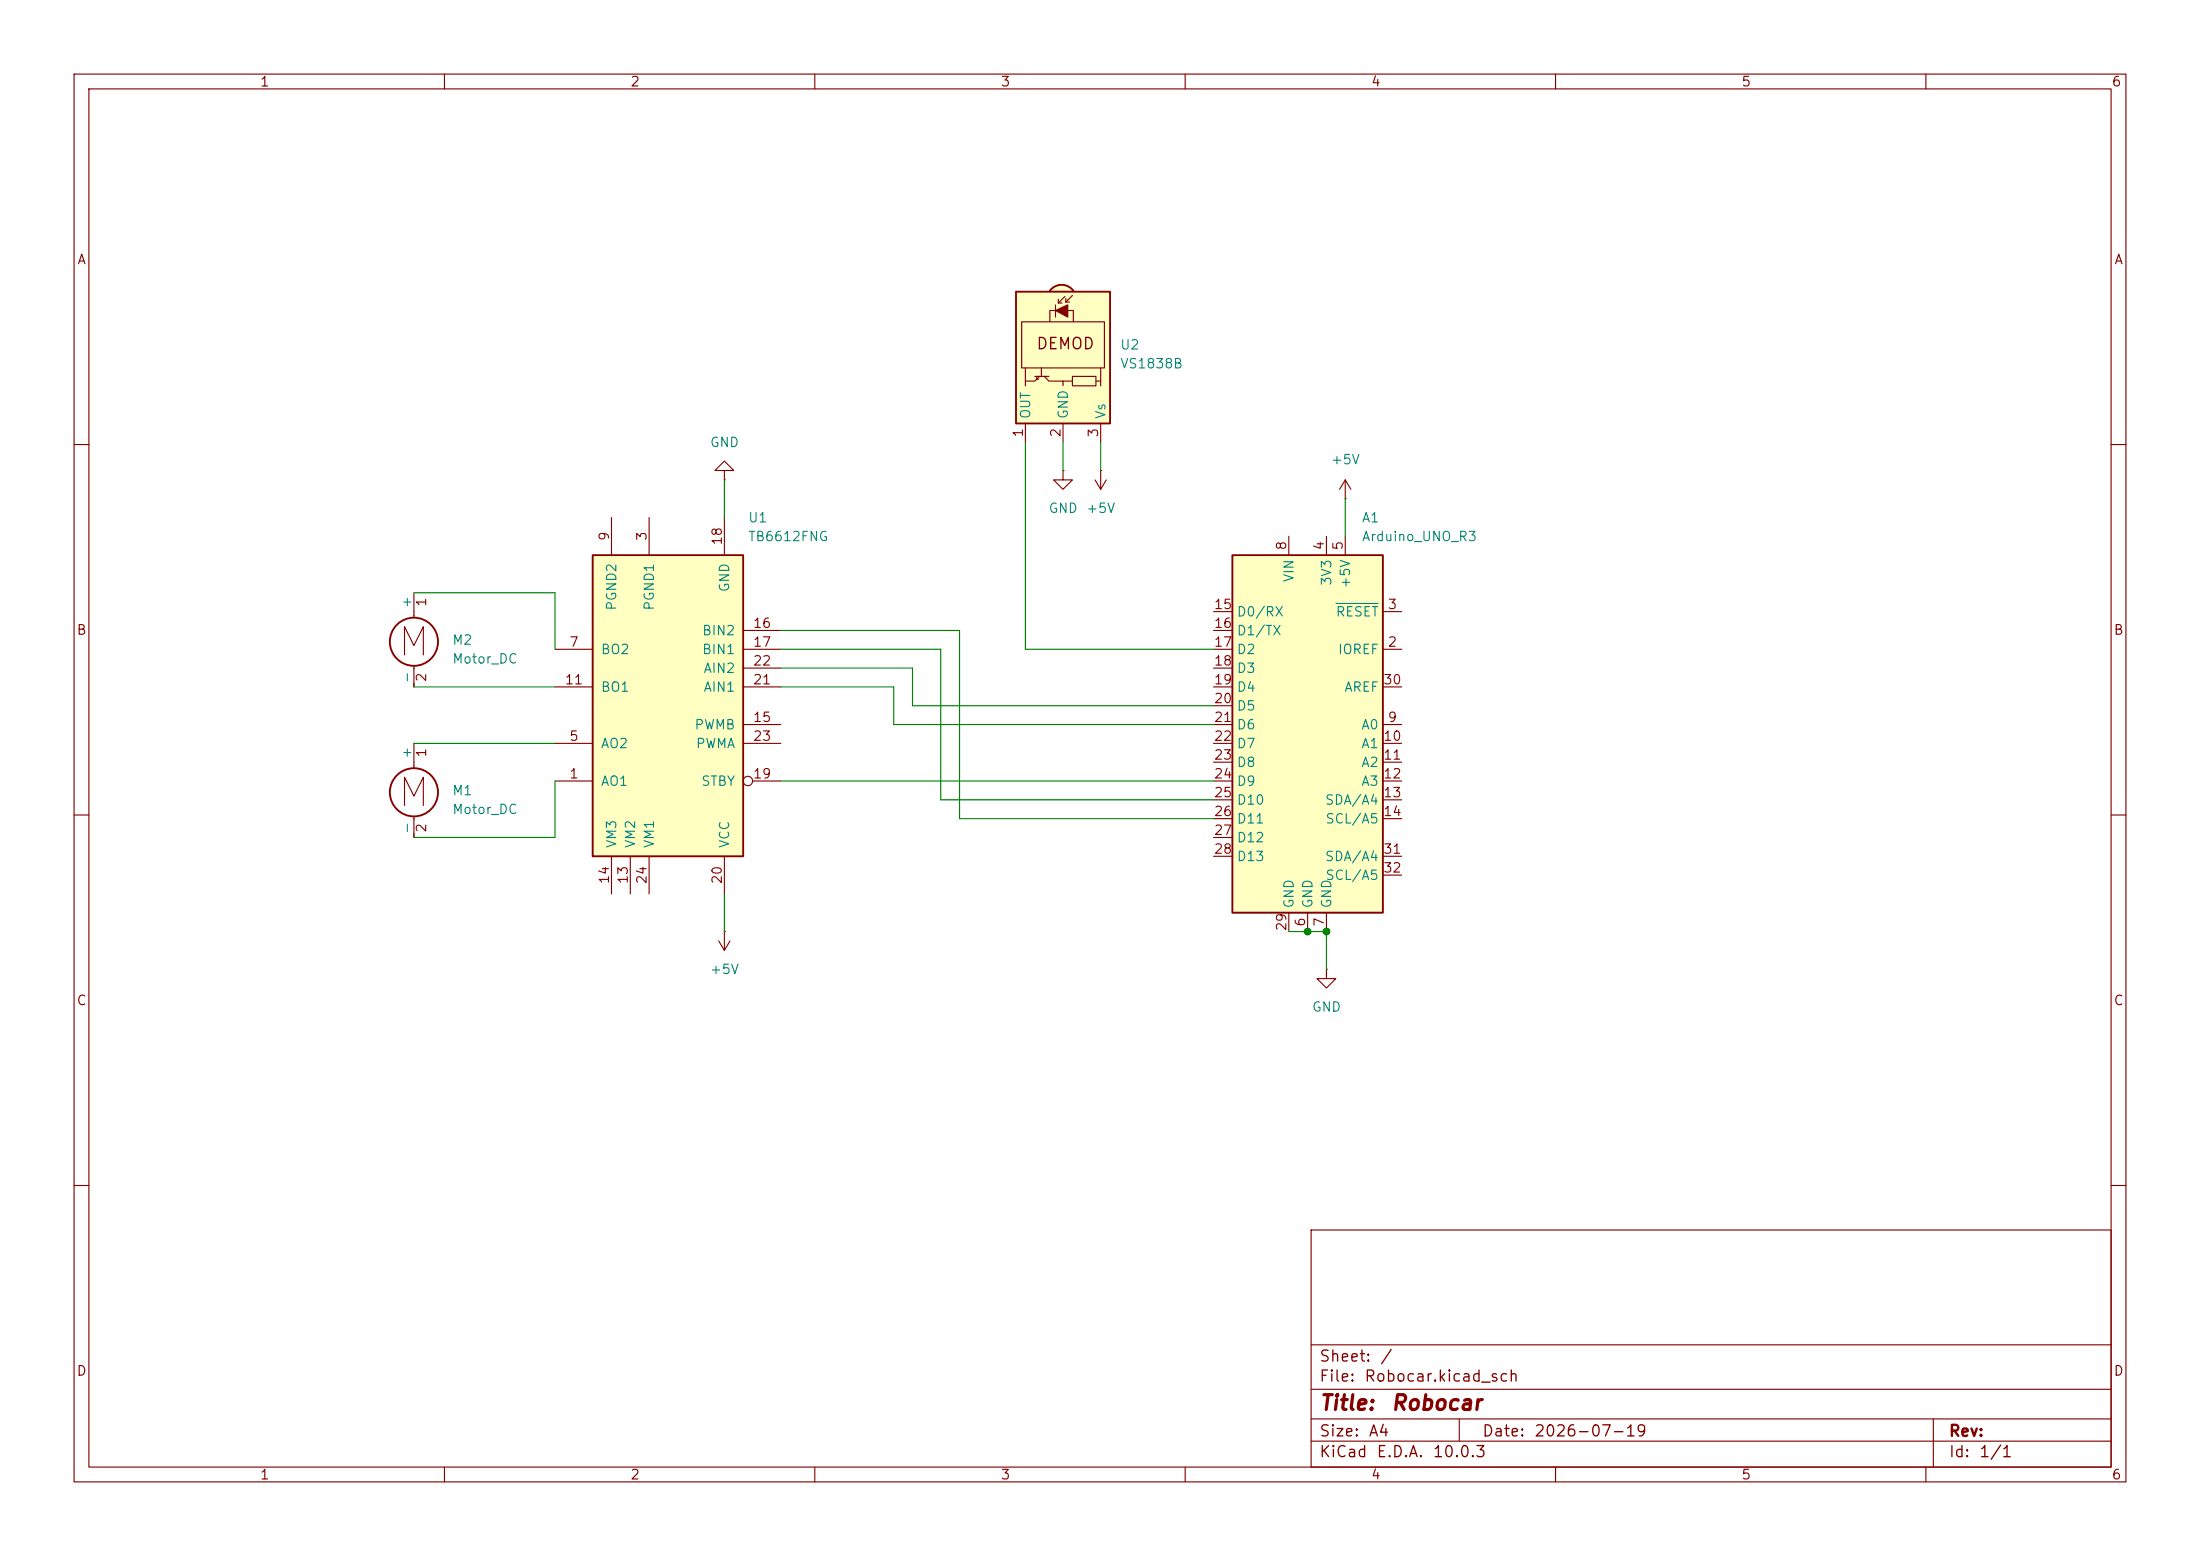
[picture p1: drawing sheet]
<svg xmlns="http://www.w3.org/2000/svg" width="297mm" height="210mm" viewBox="0 0 297 210" stroke-linecap="round" stroke-linejoin="round" font-family="sans-serif">
<path d="M0 0h297v210h-297z" fill="#fff" stroke="#fff" stroke-width=".14"/>
<g fill="none" stroke="#840000" stroke-width=".15">
<path d="M10 10h277v190h-277zM12 12h273v186h-273zM60 10v2M110 10v2M160 10v2M210 10v2M260 10v2M10 60h2M285 60h2M10 110h2M285 110h2M10 160h2"/>
<path d="M177 166h108v32h-108zM285 160h2M60 198v2M110 198v2M160 198v2M177 194.5h108M177 191.5h108M177 187.5h108M177 181.5h108M197 191.5v3M210 198v2M260 198v2"/>
<path d="M261 191.5v6.5"/>
</g>
<path d="M80 74.9h20.3v40.7h-20.3z" fill="#ffffc2"/>
<path d="M80 74.9h20.3v40.7h-20.3z" fill="none" stroke="#840000" stroke-width=".25"/>
<g fill="none" stroke="#840000" stroke-width=".15">
<path d="M82.5 69.9v5M87.6 69.9v5M97.8 69.9v5M143.5 63.5v1.3h1.3l-1.3 1.2-1.3-1.2h1.3M143.5 63.5h.1M147.8 64.8l.8 1.2M148.6 63.5h.1M148.6 63.5v2.5M149.4 64.8l-.8 1.2M181.6 67.3h.1M181.6 64.8l-.8 1.2M181.6 64.8l.8 1.2"/>
<path d="M181.6 64.8v2.5M74.9 87.6h5.1M74.9 92.7h5.1M100.3 87.6h5.1M100.3 92.7h5.1M100.3 97.8h5.1M100.3 85.1h5.1M100.3 90.2h5.1M74.9 105.4h5.1M74.9 100.3h5.1M82.5 115.6v5.1M85.1 115.6v5.1"/>
<path d="M87.6 115.6v5.1M97.8 115.6v5.1M100.3 100.3h5.1M101.6 105.4h3.8M97 127l.8 1.3M97.8 125.7h.1M97.8 125.7v2.6M98.6 127l-.8 1.3M179.1 130.8v1.3h1.2l-1.2 1.3-1.3-1.3h1.3M179.1 130.8h.1"/>
<circle cx="101" cy="105.4" r=".63"/>
</g>
<path d="M166.4 74.9h20.3v48.3h-20.3z" fill="#ffffc2"/>
<path d="M166.4 74.9h20.3v48.3h-20.3z" fill="none" stroke="#840000" stroke-width=".25"/>
<g fill="none" stroke="#840000" stroke-width=".15">
<path d="M174 72.4v2.5M179.1 72.4v2.5M181.6 72.4v2.5M163.8 87.6h2.6M163.8 82.6h2.6M163.8 97.8h2.6M163.8 85.1h2.6M163.8 90.2h2.6M163.8 92.7h2.6M163.8 95.3h2.6M186.7 87.6h2.5M186.7 82.6h2.5"/>
<path d="M186.7 97.8h2.5M186.7 92.7h2.5M163.8 100.3h2.6M163.8 102.9h2.6M163.8 105.4h2.6M163.8 108h2.6M163.8 110.5h2.6M163.8 113h2.6M163.8 115.6h2.6M186.7 100.3h2.5M186.7 102.9h2.5M186.7 105.4h2.5"/>
<path d="M186.7 108h2.5M186.7 110.5h2.5M186.7 115.6h2.5M186.7 118.1h2.5M174 123.2v2.5M176.5 123.2v2.5M179.1 123.2v2.5"/>
</g>
<path d="M180.4 81.4h5.7" fill="none" stroke="#008484" stroke-width=".15"/>
<path d="M141.9 39.1a1.97 1.97 0 0 1 3 .1l-1.6 1.2-1.6-1.2z" fill="#ffffc2" stroke="#ffffc2" stroke-width=".14"/>
<path d="M137.2 39.4h12.7v17.8h-12.7z" fill="#ffffc2"/>
<g fill="none" stroke="#840000" stroke-width=".25">
<path d="M137.2 39.4h12.7v17.8h-12.7zM141.7 39.2a1.97 1.97 0 0 1 3.2 0"/>
<circle cx="55.9" cy="86.6" r="3.3"/>
<circle cx="55.9" cy="106.9" r="3.3"/>
</g>
<g fill="none" stroke="#840000" stroke-width=".15">
<path d="M144.8 39.9l-.9 .9M137.9 43.4h11.2v6.3h-11.2zM138.4 49.7v1.7M138.4 57.2v2.5M139.7 50.8h1.9M140 50.9v.3h.2M140.3 50.8l-.6 .6h-1.3v.7M140.6 49.7v1.1M141 50.8l.6 .6h1.9v.7M141.7 43.4v-1.5h3.2v1.5M142.5 41.1v1.7M142.9 40.4v.5"/>
<path d="M142.9 40.9h.5M143.5 51.4h1.3M143.5 57.2v2.5M143.8 40l-.9 .9M143.9 40.3v.5M143.9 40.8h.5M144.8 50.8h3.2v1.3h-3.2zM148 51.4h.6v.7M148.6 49.7v1.7M148.6 57.2v2.5M97.8 63.5h1.3l-1.3-1.3-1.3 1.3h1.3v1.3M97.8 64.8h.1"/>
<path d="M54.6 88.4v-3.8l1.3 2.5 1.2-2.5v3.8M55.9 80v3.4M55.9 89.9v2.8M54.6 108.7v-3.8l1.3 2.5 1.2-2.5v3.8M55.9 100.3v3.4M55.9 110.2v2.8"/>
</g>
<path d="M142.5 41.9l1.6-.8v1.7z" fill="#840000" stroke="#840000" stroke-width=".15"/>
<g fill="none" stroke="#008400" stroke-width=".15">
<path d="M138.4 59.7v27.9h25.4M143.5 59.7v3.8M148.6 59.7v3.8M97.8 64.8v5.1M181.6 67.3v5.1M55.9 92.7h19M55.9 80h19v7.6M105.4 92.7h15.2v5.1h43.2M105.4 90.2h17.8v5.1h40.6M105.4 85.1h24.1v25.4h34.3M105.4 87.6h21.6v20.4h36.8M55.9 100.3h19"/>
<path d="M74.9 105.4v7.6h-19M105.4 105.4h58.4M97.8 120.7v5M174 125.7h5.1v5.1"/>
</g>
<g fill="#008400" stroke="#008400" stroke-width=".14">
<circle cx="176.5" cy="125.7" r=".46"/>
<circle cx="179.1" cy="125.7" r=".46"/>
</g>
<g font-size="2" fill="#840000">
<text x="178" y="190.8">Title:</text>
<text x="187.7" y="190.8">Robocar</text>
</g>
<g font-size="1.5" fill="#840000">
<text x="139.8" y="47.5">DEMOD</text>
<text x="178" y="184.2">Sheet:</text>
<text x="186.2" y="184.2">/</text>
<text x="178" y="186.9">File:</text>
<text x="184.1" y="186.9">Robocar.kicad_sch</text>
<text x="178" y="197.1">KiCad</text>
<text x="178" y="194.3">Size:</text>
<text x="184.7" y="194.3">A4</text>
<text x="185.7" y="197.1">E.D.A.</text>
<text x="193.3" y="197.1">10.0.3</text>
<text x="200" y="194.3">Date:</text>
<text x="207" y="194.3">2026-07-19</text>
<text x="263" y="194.3">Rev:</text>
<text x="263" y="197.1">Id:</text>
<text x="267.1" y="197.1">1/1</text>
</g>
<g font-size="1.3" fill="#840000">
<text x="35" y="12">1</text>
<text x="85" y="12">2</text>
<text x="135" y="12">3</text>
<text x="185" y="12">4</text>
<text x="235" y="12">5</text>
<text x="285" y="12">6</text>
<text x="10.3" y="36">A</text>
<text x="285.3" y="36">A</text>
<text x="138.4" y="59.1" transform="rotate(-90 138.4 59.1)">1</text>
<text x="143.5" y="59.1" transform="rotate(-90 143.5 59.1)">2</text>
<text x="148.6" y="59.1" transform="rotate(-90 148.6 59.1)">3</text>
<text x="82.5" y="73.1" transform="rotate(-90 82.5 73.1)">9</text>
<text x="87.6" y="73.1" transform="rotate(-90 87.6 73.1)">3</text>
<text x="97.8" y="73.7" transform="rotate(-90 97.8 73.7)">18</text>
<text x="174" y="74.4" transform="rotate(-90 174 74.4)">8</text>
<text x="179" y="74.4" transform="rotate(-90 179 74.4)">4</text>
<text x="181.6" y="74.4" transform="rotate(-90 181.6 74.4)">5</text>
<text x="57.8" y="82" transform="rotate(-90 57.8 82)">1</text>
<text x="163.8" y="82.5">15</text>
<text x="187.3" y="82.5">3</text>
<text x="10.3" y="86">B</text>
<text x="76.8" y="87.6">7</text>
<text x="101.6" y="85.1">16</text>
<text x="101.6" y="87.6">17</text>
<text x="163.8" y="85.1">16</text>
<text x="163.8" y="87.6">17</text>
<text x="187.3" y="87.6">2</text>
<text x="285.3" y="86">B</text>
<text x="57.8" y="92.1" transform="rotate(-90 57.8 92.1)">2</text>
<text x="76.2" y="92.7">11</text>
<text x="101.6" y="92.7">21</text>
<text x="101.6" y="90.1">22</text>
<text x="163.8" y="90.1">18</text>
<text x="163.8" y="92.7">19</text>
<text x="163.8" y="95.2">20</text>
<text x="186.6" y="92.7">30</text>
<text x="76.8" y="100.3">5</text>
<text x="101.6" y="97.8">15</text>
<text x="101.6" y="100.3">23</text>
<text x="163.8" y="97.8">21</text>
<text x="163.8" y="100.3">22</text>
<text x="186.6" y="100.3">10</text>
<text x="187.3" y="97.8">9</text>
<text x="57.8" y="102.3" transform="rotate(-90 57.8 102.3)">1</text>
<text x="76.8" y="105.4">1</text>
<text x="101.6" y="105.4">19</text>
<text x="163.8" y="102.8">23</text>
<text x="163.8" y="105.4">24</text>
<text x="163.8" y="107.9">25</text>
<text x="186.6" y="102.8">11</text>
<text x="186.6" y="105.4">12</text>
<text x="186.6" y="107.9">13</text>
<text x="57.8" y="112.5" transform="rotate(-90 57.8 112.5)">2</text>
<text x="163.8" y="110.5">26</text>
<text x="163.8" y="113">27</text>
<text x="186.6" y="110.5">14</text>
<text x="82.5" y="119.4" transform="rotate(-90 82.5 119.4)">14</text>
<text x="85.1" y="119.4" transform="rotate(-90 85.1 119.4)">13</text>
<text x="87.6" y="119.4" transform="rotate(-90 87.6 119.4)">24</text>
<text x="97.8" y="119.4" transform="rotate(-90 97.8 119.4)">20</text>
<text x="163.8" y="115.5">28</text>
<text x="186.6" y="115.5">31</text>
<text x="186.6" y="118.1">32</text>
<text x="174" y="125.8" transform="rotate(-90 174 125.8)">29</text>
<text x="176.5" y="125.2" transform="rotate(-90 176.5 125.2)">6</text>
<text x="179" y="125.2" transform="rotate(-90 179 125.2)">7</text>
<text x="10.3" y="136">C</text>
<text x="285.3" y="136">C</text>
<text x="10.3" y="186">D</text>
<text x="285.3" y="186">D</text>
<text x="35" y="200">1</text>
<text x="85" y="200">2</text>
<text x="135" y="200">3</text>
<text x="185" y="200">4</text>
<text x="235" y="200">5</text>
<text x="285" y="200">6</text>
</g>
<g font-size="1.3" fill="#008484">
<text x="151.1" y="47.5">U2</text>
<text x="151.1" y="50">VS1838B</text>
<text x="139.4" y="56.6" transform="rotate(-90 139.4 56.6)">OUT</text>
<text x="144.5" y="56.6" transform="rotate(-90 144.5 56.6)">GND</text>
<text x="149.6" y="56.6" transform="rotate(-90 149.6 56.6)">Vs</text>
<text x="95.8" y="60.7">GND</text>
<text x="179.6" y="63">+5V</text>
<text x="100.9" y="70.8">U1</text>
<text x="141.5" y="69.6">GND</text>
<text x="146.6" y="69.6">+5V</text>
<text x="183.8" y="70.8">A1</text>
<text x="100.9" y="73.4">TB6612FNG</text>
<text x="183.8" y="73.4">Arduino_UNO_R3</text>
<text x="55.9" y="82.2" transform="rotate(-90 55.9 82.2)">+</text>
<text x="83.5" y="82.5" transform="rotate(-90 83.5 82.5)">PGND2</text>
<text x="88.6" y="82.5" transform="rotate(-90 88.6 82.5)">PGND1</text>
<text x="98.8" y="80" transform="rotate(-90 98.8 80)">GND</text>
<text x="166.9" y="83.5">D0/RX</text>
<text x="175" y="78.7" transform="rotate(-90 175 78.7)">VIN</text>
<text x="180" y="79.1" transform="rotate(-90 180 79.1)">3V3</text>
<text x="180.2" y="83.5">RESET</text>
<text x="182.6" y="79.5" transform="rotate(-90 182.6 79.5)">+5V</text>
<text x="61" y="87.3">M2</text>
<text x="61" y="89.9">Motor_DC</text>
<text x="81" y="88.6">BO2</text>
<text x="94.7" y="86.1">BIN2</text>
<text x="94.7" y="88.6">BIN1</text>
<text x="166.9" y="86.1">D1/TX</text>
<text x="166.9" y="88.6">D2</text>
<text x="180.5" y="88.6">IOREF</text>
<text x="55.9" y="92.3" transform="rotate(-90 55.9 92.3)">-</text>
<text x="81" y="93.7">BO1</text>
<text x="94.9" y="93.7">AIN1</text>
<text x="94.9" y="91.1">AIN2</text>
<text x="166.9" y="91.1">D3</text>
<text x="166.9" y="93.7">D4</text>
<text x="181.4" y="93.7">AREF</text>
<text x="81" y="101.3">AO2</text>
<text x="93.7" y="98.8">PWMB</text>
<text x="93.8" y="101.3">PWMA</text>
<text x="166.9" y="96.2">D5</text>
<text x="166.9" y="98.8">D6</text>
<text x="166.9" y="101.3">D7</text>
<text x="183.7" y="98.8">A0</text>
<text x="183.7" y="101.3">A1</text>
<text x="55.9" y="102.5" transform="rotate(-90 55.9 102.5)">+</text>
<text x="61" y="107.7">M1</text>
<text x="81" y="106.4">AO1</text>
<text x="94.6" y="106.4">STBY</text>
<text x="166.9" y="103.8">D8</text>
<text x="166.9" y="106.4">D9</text>
<text x="183.7" y="103.8">A2</text>
<text x="183.7" y="106.4">A3</text>
<text x="55.9" y="112.6" transform="rotate(-90 55.9 112.6)">-</text>
<text x="61" y="110.2">Motor_DC</text>
<text x="166.9" y="108.9">D10</text>
<text x="166.9" y="111.5">D11</text>
<text x="178.8" y="108.9">SDA/A4</text>
<text x="178.8" y="111.5">SCL/A5</text>
<text x="83.5" y="114.6" transform="rotate(-90 83.5 114.6)">VM3</text>
<text x="86.1" y="114.6" transform="rotate(-90 86.1 114.6)">VM2</text>
<text x="88.6" y="114.6" transform="rotate(-90 88.6 114.6)">VM1</text>
<text x="98.8" y="114.6" transform="rotate(-90 98.8 114.6)">VCC</text>
<text x="166.9" y="114">D12</text>
<text x="166.9" y="116.5">D13</text>
<text x="178.8" y="116.5">SDA/A4</text>
<text x="178.8" y="119.1">SCL/A5</text>
<text x="175" y="122.7" transform="rotate(-90 175 122.7)">GND</text>
<text x="177.5" y="122.7" transform="rotate(-90 177.5 122.7)">GND</text>
<text x="180" y="122.7" transform="rotate(-90 180 122.7)">GND</text>
<text x="95.8" y="131.8">+5V</text>
<text x="177" y="136.9">GND</text>
</g>
</svg>
